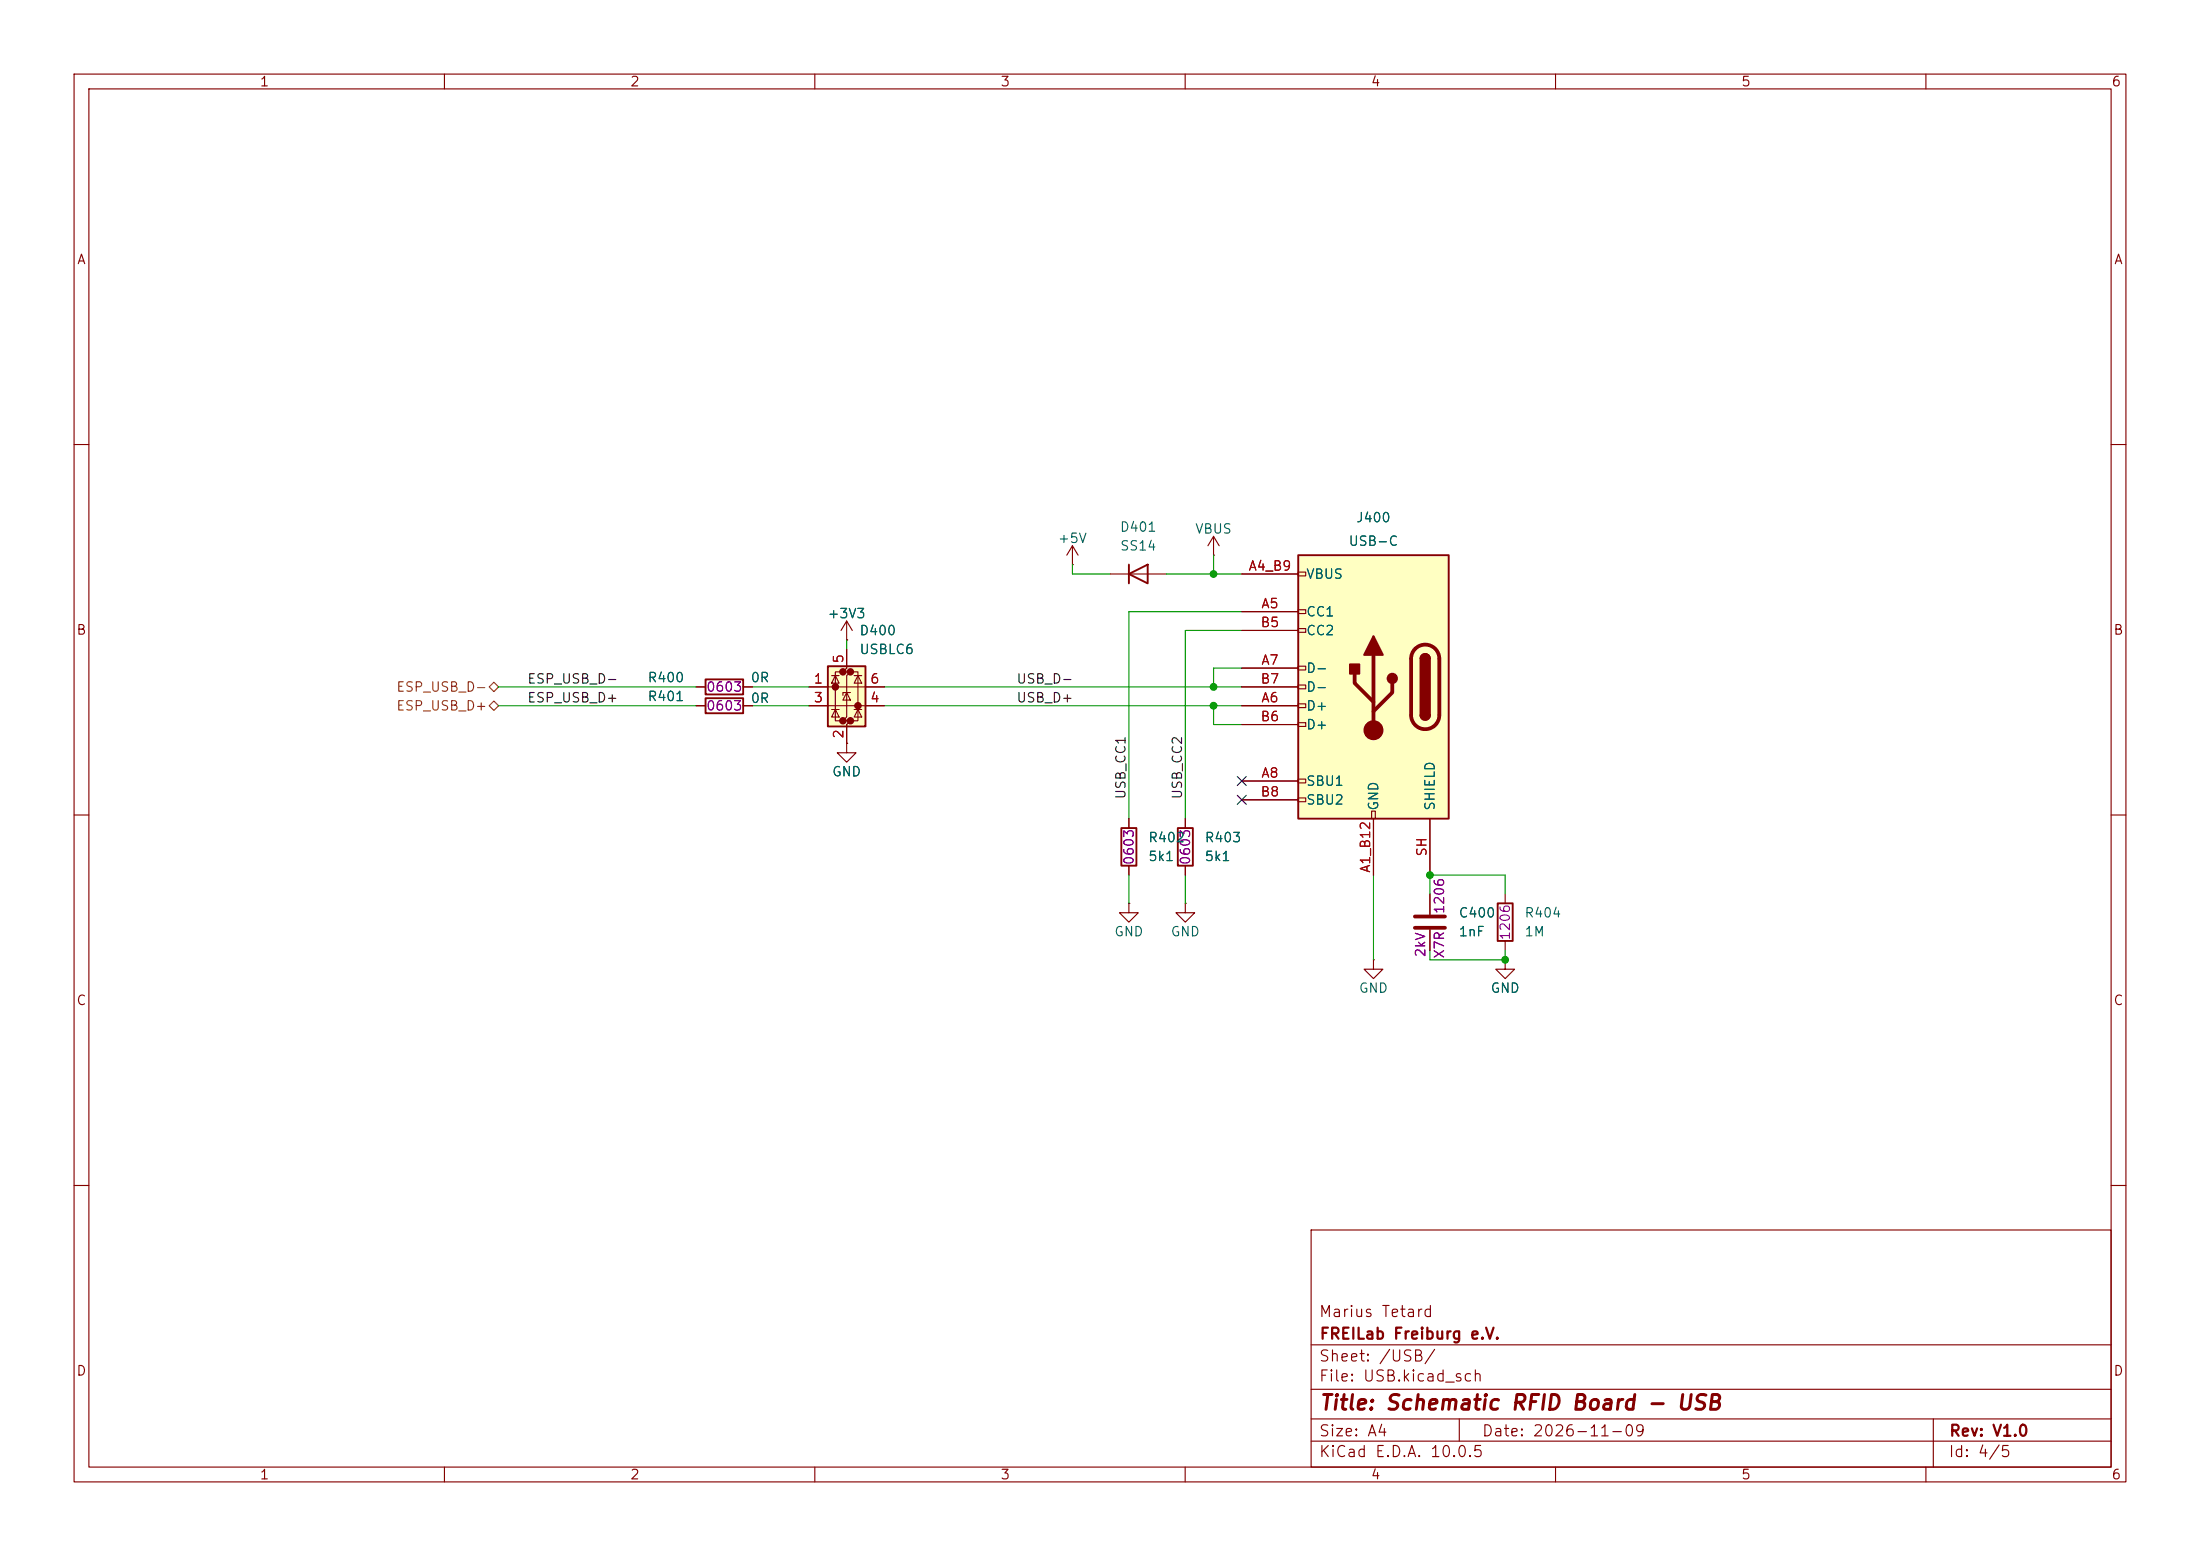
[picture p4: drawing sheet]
<svg xmlns="http://www.w3.org/2000/svg" width="297mm" height="210mm" viewBox="0 0 297 210" stroke-linecap="round" stroke-linejoin="round" font-family="sans-serif">
<g fill="none" stroke="#840000" stroke-width=".15">
<path d="M10 10h277v190h-277zM12 12h273v186h-273zM60 10v2M110 10v2M160 10v2M210 10v2M260 10v2M10 60h2M285 60h2M94 92.7h1.2M94 95.3h1.2M100.3 92.7h1.3"/>
<path d="M100.3 95.3h1.3M114.3 86.4h.1M114.3 83.8l-.8 1.3M114.3 83.8l.8 1.3M114.3 83.8v2.6M10 110h2M114.3 100.3v1.3h1.3l-1.3 1.3-1.3-1.3h1.3M114.3 100.3h.1M285 110h2M152.4 121.9v1.3h1.3l-1.3 1.3-1.3-1.3h1.3M152.4 121.9h.1M193 120.7v2.7"/>
<path d="M193 125.5v2.8M203.2 129.5v1.3h1.3l-1.3 1.3-1.3-1.3h1.3M203.2 129.5h.1M203.2 120.7v1.2M203.2 127v1.3M10 160h2M177 166h108v32h-108zM285 160h2M60 198v2M110 198v2M160 198v2M177 194.5h108"/>
<path d="M177 191.5h108M177 187.5h108M177 181.5h108M197 191.5v3M210 198v2M260 198v2M261 191.5v6.5"/>
</g>
<path d="M95.2 91.7h5.1v2h-5.1zM95.2 94.2h5.1v2.1h-5.1zM202.2 121.9h2v5.1h-2z" fill="none" stroke="#840000" stroke-width=".25"/>
<path d="M191 123.7h4.1M191 125.2h4.1" fill="none" stroke="#840000" stroke-width=".51"/>
<path d="M111.8 89.9h5v8.1h-5z" fill="#ffffc2"/>
<g fill="#840000" stroke="#840000" stroke-width=".51">
<circle cx="112.8" cy="92.7" r=".25"/>
<circle cx="113.8" cy="90.7" r=".25"/>
<circle cx="113.8" cy="97.3" r=".25"/>
<circle cx="114.8" cy="90.7" r=".25"/>
<circle cx="114.8" cy="97.3" r=".25"/>
<circle cx="115.8" cy="95.2" r=".25"/>
</g>
<g fill="none" stroke="#840000" stroke-width=".15">
<path d="M109.2 92.7h10.2M109.2 95.3h10.2M112.3 95.8h1M112.3 91.2h1M112.8 91.2l.5 1h-1zM112.8 95.8l.5 1h-1zM113.8 90.7h-1v6.6h1M114.3 87.6v2.6l-.5 .5h1l-.5 .5v5.6l-.5 .5h1l-.5 .5v2.5M114.3 93.5l.5 1h-1zM114.8 93.5h-1v.4M114.8 90.7h1v6.6h-1M115.3 95.8h1"/>
<path d="M115.3 91.2h1M115.8 91.2l.5 1h-1zM115.8 95.8l.5 1h-1z"/>
</g>
<path d="M111.8 89.9h5v8.1h-5z" fill="none" stroke="#840000" stroke-width=".25"/>
<path d="M175.3 74.9h20.3v35.6h-20.3z" fill="#ffffc2"/>
<g fill="none" stroke="#840000" stroke-width=".15">
<path d="M144.8 76.2h.1M144.8 73.7l-.8 1.2M144.8 73.7l.7 1.2M144.8 73.7v2.5M149.9 77.5h7.6M163.8 74.9h.1M163.8 72.4l-.7 1.3M163.8 72.4l.8 1.3M163.8 72.4v2.5M167.6 77.5h7.7M175.3 77.2h1v.5h-1zM94 95.3h1.2"/>
<path d="M94 92.7h1.2M100.3 95.3h1.3M100.3 92.7h1.3M109.2 95.3h2.6M109.2 92.7h2.6M114.3 86.4h.1M114.3 87.6v2.6M114.3 97.8v2.5M116.8 95.3h2.6M116.8 92.7h2.6M167.6 82.6h7.7M167.6 95.3h7.7"/>
<path d="M167.6 90.2h7.7M167.6 85.1h7.7M167.6 97.8h7.7M167.6 92.7h7.7M175.3 82.3h1v.5h-1zM175.3 84.8h1v.5h-1zM175.3 89.9h1v.5h-1zM175.3 92.5h1v.5h-1zM175.3 95h1v.5h-1zM175.3 97.5h1v.5h-1zM114.3 100.3h.1M152.4 110.5v1.3"/>
<path d="M152.4 116.8v1.3M160 110.5v1.3M160 116.8v1.3M167.6 105.4h7.7M167.6 108h7.7M175.3 105.2h1v.5h-1zM175.3 107.7h1v.5h-1zM185.2 109.5h.5v1h-.5zM185.4 110.5v7.6M193 110.5v7.6M160 121.9v1.3h1.3l-1.3 1.3-1.3-1.3h1.3M160 121.9h.1"/>
<path d="M185.4 129.5v1.3h1.3l-1.3 1.3-1.3-1.3h1.3M185.4 129.5h.1M193 120.7v2.7M193 125.5v2.8M203.2 129.5h.1"/>
</g>
<path d="M152.4 77.5l2.5-1.3v2.5zM152.4 76.2v2.5M175.3 74.9h20.3v35.6h-20.3zM191.8 88.9a.64 .64 0 0 1 .6-.6 .64 .64 0 0 1 .6 .6M191.8 96.5a.64 .64 0 0 0 .6 .7 .64 .64 0 0 0 .6-.7M151.4 111.8h2v5h-2zM159 111.8h2v5h-2z" fill="none" stroke="#840000" stroke-width=".25"/>
<path d="M182.9 90.9v1.3l2.5 2.5M185.4 88.4v10.2M188 92.2v1.3l-2.6 2.5M191.1 87.6a1.9 1.9 0 0 1 2-.5 1.9 1.9 0 0 1 1.2 1.8v7.6a1.91 1.91 0 0 1-1.9 1.9 1.91 1.91 0 0 1-1.9-1.9v-7.6a1.9 1.9 0 0 1 .6-1.3z" fill="none" stroke="#840000" stroke-width=".51"/>
<g fill="#840000" stroke="#840000" stroke-width=".25">
<path d="M191.8 88.9h1.2v7.6h-1.2z"/>
<path d="M192 88.5a.64 .64 0 0 1 .6-.2 .64 .64 0 0 1 .4 .6h-1.2z"/>
<path d="M191.8 96.5h1.2a.64 .64 0 0 1-.6 .7 .64 .64 0 0 1-.6-.7z"/>
<path d="M185.4 85.9l1.3 2.5h-2.6z"/>
<path d="M182.2 89.7h1.3v1.2h-1.3z"/>
<circle cx="188" cy="91.6" r=".63"/>
</g>
<circle cx="185.4" cy="98.6" r="1.27" fill="#840000" stroke="#840000" stroke-width=".15"/>
<path d="M66 92.7l.7-.6 .6 .6-.6 .6zM66 95.3l.7-.7 .6 .7-.6 .6z" fill="none" stroke="#725600" stroke-width=".15"/>
<g fill="none" stroke="#009600" stroke-width=".15">
<path d="M144.8 76.2v1.3h5.1M157.5 77.5h10.1M163.8 74.9v2.6M67.3 92.7h26.7M67.3 95.3h26.7M101.6 92.7h7.6M101.6 95.3h7.6M114.3 86.4v1.2M119.4 92.7h48.2M119.4 95.3h48.2M163.8 95.3v2.5h3.8M167.6 82.6h-15.2v27.9"/>
<path d="M167.6 85.1h-7.6v25.4M167.6 90.2h-3.8v2.5M152.4 118.1v3.8M160 118.1v3.8M185.4 118.1v11.4M193 120.7v-2.6h10.2v2.6M193 128.3v1.2h10.2v-1.2"/>
</g>
<path d="M167 104.8l1.2 1.2M167 107.3l1.2 1.3M168.2 104.8l-1.2 1.2M168.2 107.3l-1.2 1.3" fill="none" stroke="#000084" stroke-width=".15"/>
<g fill="#009600" stroke="#009600" stroke-width=".14">
<circle cx="163.8" cy="95.3" r=".46"/>
<circle cx="193" cy="118.1" r=".46"/>
<circle cx="163.8" cy="92.7" r=".46"/>
<circle cx="203.2" cy="129.5" r=".46"/>
<circle cx="163.8" cy="77.5" r=".46"/>
</g>
<text font-size="2" fill="#840000" x="178" y="190.8">Title: Schematic RFID Board - USB</text>
<g font-size="1.5" fill="#840000">
<text x="178" y="178.1">Marius Tetard</text>
<text x="178" y="184.1">Sheet: /USB/</text>
<text x="178" y="181.1">FREILab Freiburg e.V.</text>
<text x="178" y="186.8">File: USB.kicad_sch</text>
<text x="178" y="197">KiCad E.D.A. 10.0.5</text>
<text x="178" y="194.2">Size: A4</text>
<text x="200" y="194.2">Date: 2026-11-09</text>
<text x="263" y="197">Id: 4/5</text>
<text x="263" y="194.2">Rev: V1.0</text>
</g>
<g font-size="1.3" fill="#840000">
<text x="35" y="12">1</text>
<text x="85" y="12">2</text>
<text x="135" y="12">3</text>
<text x="185" y="12">4</text>
<text x="235" y="12">5</text>
<text x="285" y="12">6</text>
<text x="10.3" y="36">A</text>
<text x="285.3" y="36">A</text>
<text x="10.2" y="86">B</text>
<text x="285.2" y="86">B</text>
<text x="10.2" y="136">C</text>
<text x="285.2" y="136">C</text>
<text x="10.2" y="186">D</text>
<text x="285.2" y="186">D</text>
<text x="35" y="200">1</text>
<text x="85" y="200">2</text>
<text x="135" y="200">3</text>
<text x="185" y="200">4</text>
<text x="235" y="200">5</text>
<text x="285" y="200">6</text>
</g>
<g font-size="1.3" fill="#006464">
<text x="183" y="70.8">J400</text>
<text x="142.7" y="73.6">+5V</text>
<text x="151.1" y="72.1">D401</text>
<text x="151.1" y="74.6">SS14</text>
<text x="161.3" y="72.3">VBUS</text>
<text x="182" y="74">USB-C</text>
<text x="111.6" y="83.8">+3V3</text>
<text x="176.2" y="78.4">VBUS</text>
<text x="176.2" y="83.5">CC1</text>
<text x="115.9" y="86.1">D400</text>
<text x="115.9" y="88.6">USBLC6</text>
<text x="176.2" y="86.1">CC2</text>
<text x="87.3" y="92.4">R400</text>
<text x="87.3" y="94.9">R401</text>
<text x="101.2" y="92.4">0R</text>
<text x="101.2" y="95.2">0R</text>
<text x="176.2" y="91.1">D-</text>
<text x="176.2" y="93.7">D-</text>
<text x="176.2" y="96.2">D+</text>
<text x="176.2" y="98.8">D+</text>
<text x="112.2" y="105.1">GND</text>
<text x="176.2" y="106.4">SBU1</text>
<text x="154.9" y="114">R402</text>
<text x="162.5" y="114">R403</text>
<text x="176.2" y="108.9">SBU2</text>
<text x="186.4" y="109.5" transform="rotate(-90 186.4 109.5)">GND</text>
<text x="194" y="109.5" transform="rotate(-90 194 109.5)">SHIELD</text>
<text x="154.9" y="116.5">5k1</text>
<text x="162.5" y="116.5">5k1</text>
<text x="196.8" y="124.2">C400</text>
<text x="205.7" y="124.2">R404</text>
<text x="150.3" y="126.7">GND</text>
<text x="158" y="126.7">GND</text>
<text x="196.8" y="126.7">1nF</text>
<text x="205.7" y="126.7">1M</text>
<text x="183.4" y="134.3">GND</text>
<text x="201.1" y="134.3">GND</text>
</g>
<g font-size="1.3" fill="#a90000">
<text x="168.5" y="77.3">A4_B9</text>
<text x="170.2" y="82.4">A5</text>
<text x="114.2" y="89.6" transform="rotate(-90 114.2 89.6)">5</text>
<text x="170.1" y="85">B5</text>
<text x="109.8" y="92.6">1</text>
<text x="109.8" y="95.1">3</text>
<text x="117.4" y="95.1">4</text>
<text x="117.4" y="92.6">6</text>
<text x="170.1" y="92.6">B7</text>
<text x="170.2" y="95.1">A6</text>
<text x="170.2" y="90">A7</text>
<text x="114.2" y="99.8" transform="rotate(-90 114.2 99.8)">2</text>
<text x="170.1" y="97.7">B6</text>
<text x="170.1" y="107.8">B8</text>
<text x="170.2" y="105.3">A8</text>
<text x="185.3" y="117.9" transform="rotate(-90 185.3 117.9)">A1_B12</text>
<text x="192.9" y="115.7" transform="rotate(-90 192.9 115.7)">SH</text>
</g>
<g font-size="1.3" fill="#725600">
<text x="53.4" y="93.7">ESP_USB_D-</text>
<text x="53.4" y="96.2">ESP_USB_D+</text>
</g>
<g font-size="1.3" fill="#0f0f0f">
<text x="71.1" y="95.1">ESP_USB_D+</text>
<text x="71.1" y="92.6">ESP_USB_D-</text>
<text x="137.1" y="95.1">USB_D+</text>
<text x="137.1" y="92.6">USB_D-</text>
<text x="152.3" y="108" transform="rotate(-90 152.3 108)">USB_CC1</text>
<text x="159.9" y="108" transform="rotate(-90 159.9 108)">USB_CC2</text>
</g>
<g font-size="1.3" fill="#840084">
<text x="95.2" y="93.7">0603</text>
<text x="95.2" y="96.2">0603</text>
<text x="153.4" y="116.8" transform="rotate(-90 153.4 116.8)">0603</text>
<text x="161" y="116.8" transform="rotate(-90 161 116.8)">0603</text>
<text x="195.3" y="123.5" transform="rotate(-90 195.3 123.5)">1206</text>
<text x="192.7" y="129.3" transform="rotate(-90 192.7 129.3)">2kV</text>
<text x="195.3" y="129.5" transform="rotate(-90 195.3 129.5)">X7R</text>
<text x="204.2" y="127" transform="rotate(-90 204.2 127)">1206</text>
</g>
</svg>
